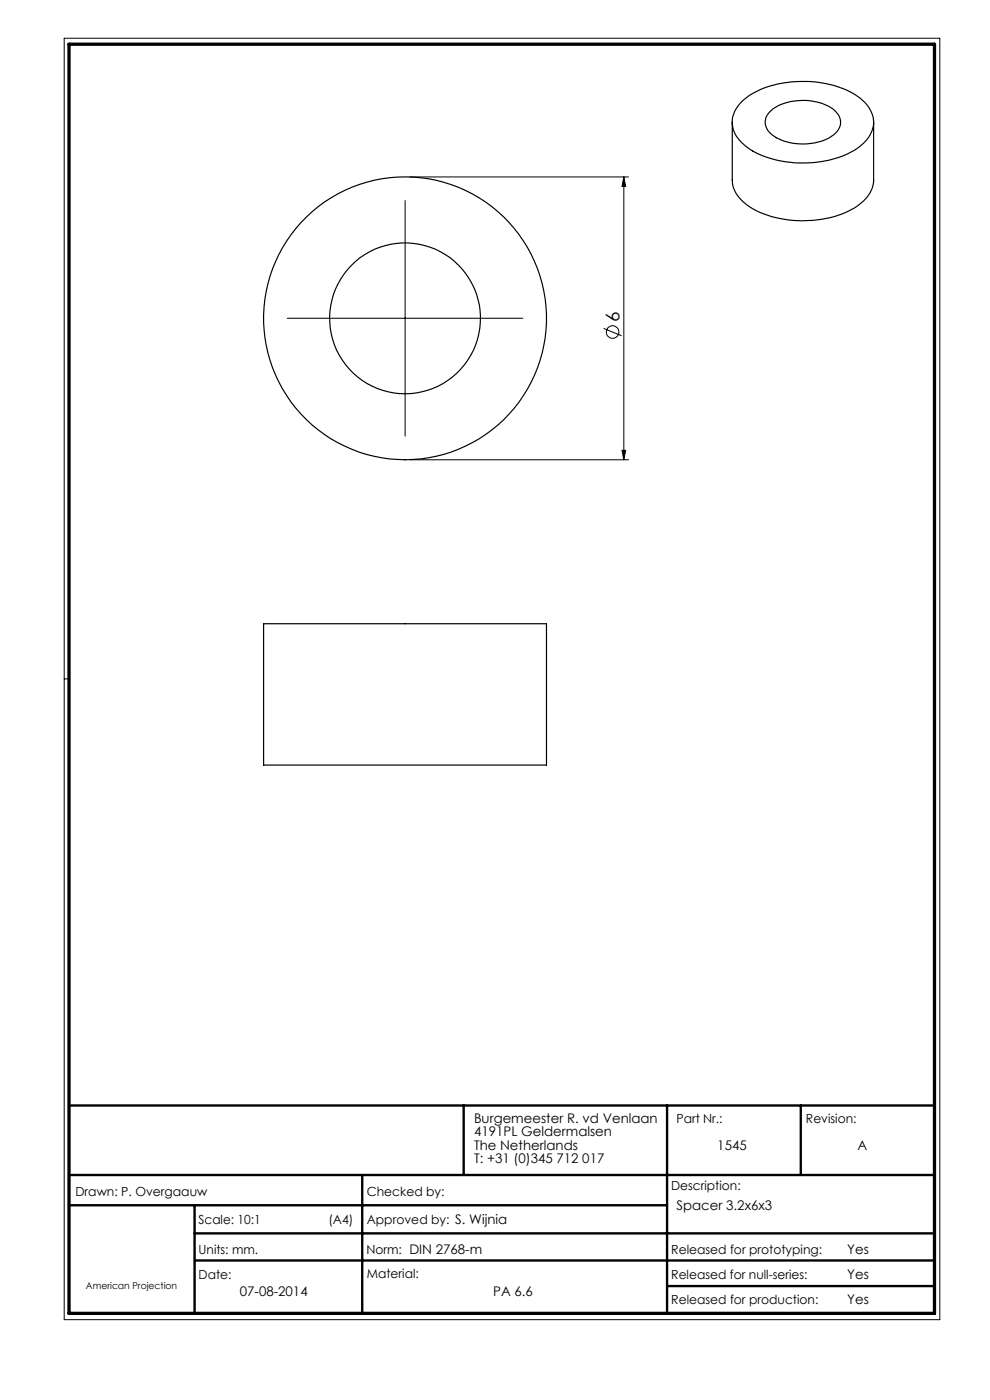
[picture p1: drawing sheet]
<svg xmlns="http://www.w3.org/2000/svg" width="210mm" height="297mm" viewBox="0 0 210 297" stroke-linecap="round" stroke-linejoin="round" font-family="sans-serif">
<g fill="none" stroke="#000" stroke-width=".21">
<path d="M13.6 8.1h185.8v271.9h-185.8zM86.9 37.5h46.4M132.3 37.5v60M132.3 37.5l.4 2h-.8zM85.9 42.5v50M60.9 67.5h50M128 69.7l3.8 1.5M86.9 97.5h46.4M131.9 95.5h.8l-.4 2zM14.6 144h-1"/>
<circle cx="129.9" cy="70.4" r="1.33"/>
</g>
<path d="M14.6 234.5h183.6M98.4 234.5v14.8M141.5 234.5v44.1M169.9 234.5v14.8M14.6 249.3h183.6M14.6 255.7h126.9M41.3 255.7v22.9M76.8 249.3v29.3M41.3 261.7h156.9M41.4 267.4h156.8M141.5 272.8h56.7" fill="none" stroke="#000" stroke-width=".5"/>
<path d="M14.6 9.4h183.6v269.2h-183.6z" fill="none" stroke="#000" stroke-width=".7"/>
<path d="M132.3 37.5l.4 2h-.8zM131.9 95.5h.8l-.4 2z" fill="#000"/>
<g fill="none" stroke="#000" stroke-width=".25">
<path d="M155.3 25.9v12.3a6.9 6.9 0 0 0 3.8 5.8 22.9 22.9 0 0 0 22.7-.2 7.1 7.1 0 0 0 3.5-5.6v-12.3M157.4 21.5a19.6 19.6 0 0 1 13.9-4.2 18.5 18.5 0 0 1 12.1 4.4 5.7 5.7 0 0 1-.7 9.1 19.8 19.8 0 0 1-12.6 3.8 20.3 20.3 0 0 1-12-3.6 6 6 0 0 1-2.5-6.8l.5-1zM163.3 23.7a11.4 11.4 0 0 1 11-1.8 5.3 5.3 0 0 1 4 3.7 4 4 0 0 1-2.7 3.8 12.4 12.4 0 0 1-11.7-.7 3.1 3.1 0 0 1-.6-5zM55.9 132.3h60v30h-60z"/>
<circle cx="85.9" cy="67.5" r="16"/>
<circle cx="85.9" cy="67.5" r="30"/>
</g>
<text font-size="4" x="131.4" y="68.2" transform="rotate(-90 131.4 68.2)">6</text>
<g font-size="2.8">
<text x="100.5" y="238.2">Burgemeester R. vd Venlaan</text>
<text x="100.5" y="241.1">4191PL Geldermalsen</text>
<text x="100.5" y="243.9">The Netherlands</text>
<text x="152.2" y="243.9">1545</text>
<text x="181.9" y="243.9">A</text>
<text x="100.5" y="246.7">T: +31 (0)345 712 017</text>
<text x="143.5" y="256.7">Spacer 3.2x6x3</text>
<text x="179.7" y="266">Yes</text>
<text x="50.9" y="275">07-08-2014</text>
<text x="104.6" y="275">PA 6.6</text>
<text x="179.7" y="271.4">Yes</text>
<text x="179.7" y="276.6">Yes</text>
</g>
<g font-size="2.7">
<text x="143.5" y="238.2">Part Nr.:</text>
<text x="171" y="238.2">Revision:</text>
<text x="16" y="253.7">Drawn: P. Overgaauw</text>
<text x="77.8" y="253.7">Checked by:</text>
<text x="142.4" y="252.5">Description:</text>
<text x="42.1" y="259.7">Scale: 10:1</text>
<text x="69.7" y="259.7">(A4)</text>
<text x="77.8" y="259.7">Approved by: S. Wijnia</text>
<text x="42.1" y="266">Units: mm.</text>
<text x="77.7" y="266">Norm: DIN 2768-m</text>
<text x="142.4" y="266">Released for prototyping:</text>
<text x="42.1" y="271.3">Date:</text>
<text x="77.8" y="271">Material:</text>
<text x="142.4" y="271.3">Released for null-series:</text>
<text x="142.4" y="276.6">Released for production:</text>
</g>
<text font-size="2" x="18.2" y="273.4">American Projection</text>
</svg>
